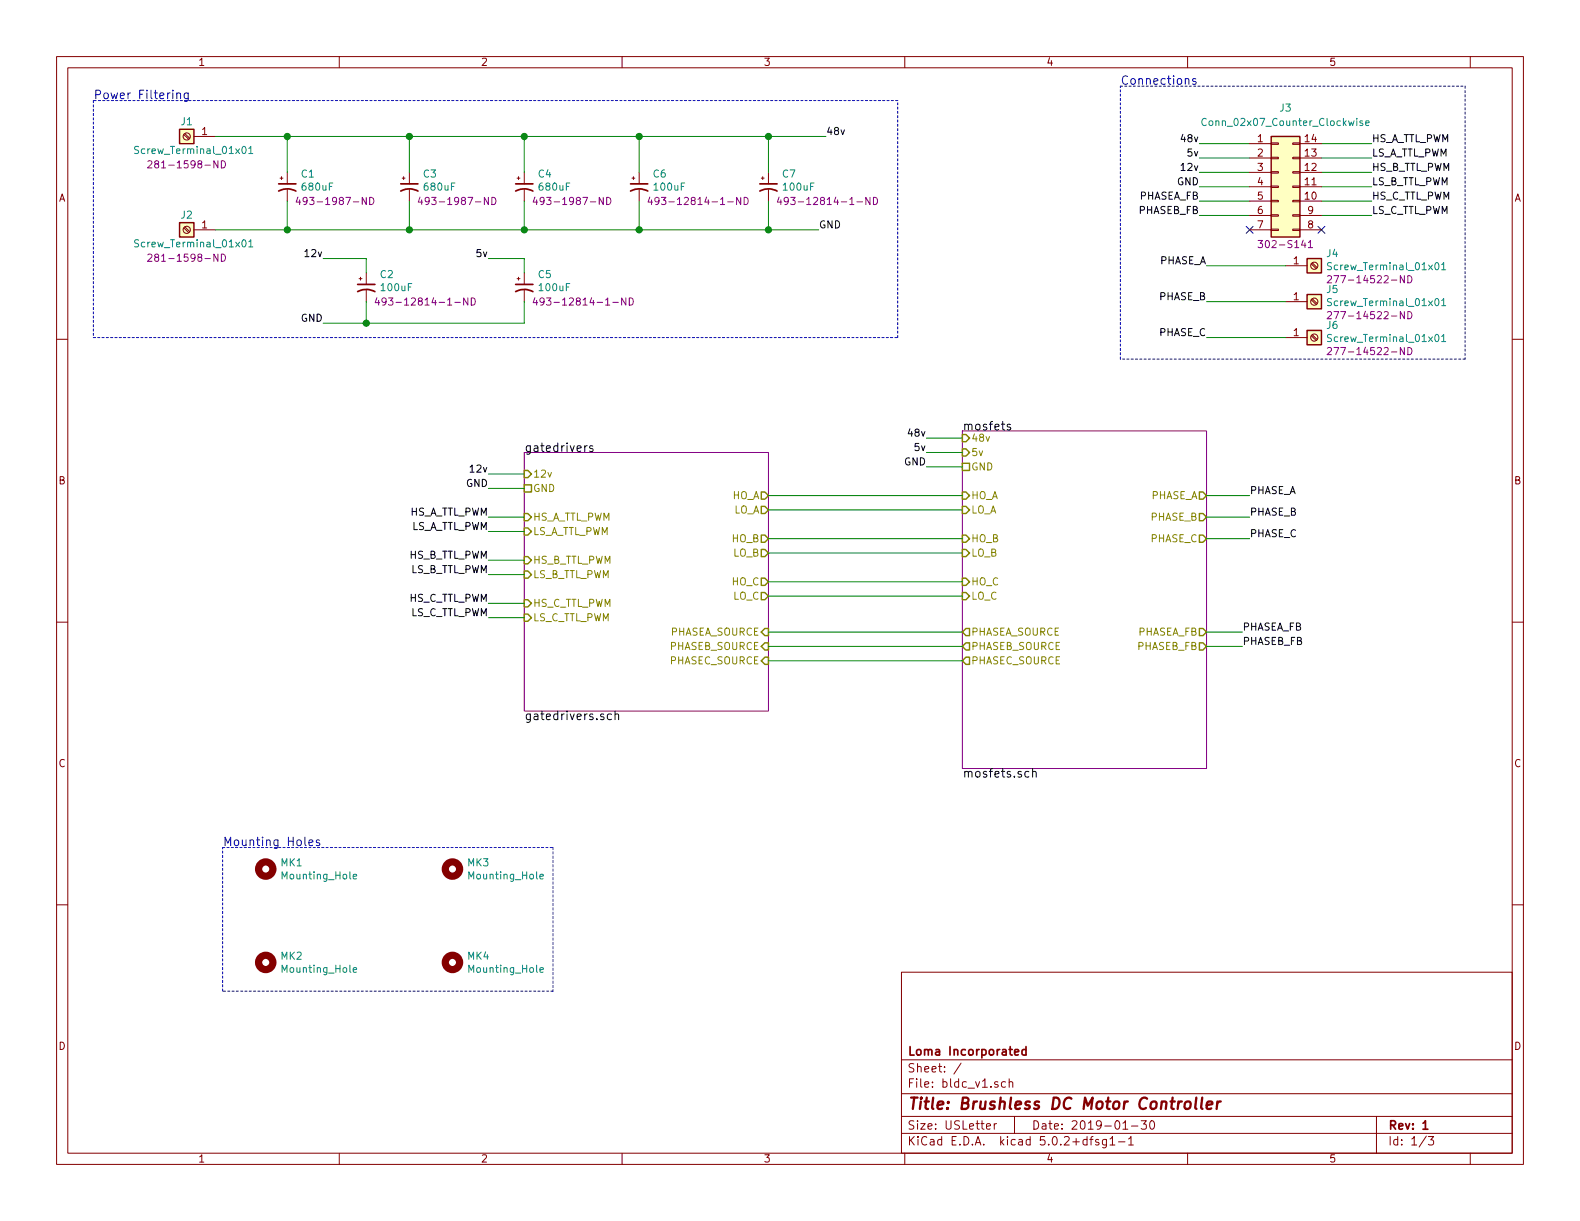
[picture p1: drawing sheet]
EESchema Schematic File Version 4
LIBS:bldc_v1-cache
EELAYER 26 0
EELAYER END
$Descr USLetter 11000 8500
encoding utf-8
Sheet 1 3
Title "Brushless DC Motor Controller"
Date "2019-01-30"
Rev "1"
Comp "Loma Incorporated"
Comment1 ""
Comment2 ""
Comment3 ""
Comment4 ""
$EndDescr
$Sheet
S 3650 3150 1700 1800
U 5C526DB4
F0 "gatedrivers" 59
F1 "gatedrivers.sch" 59
F2 "12v" I L 3650 3300 50 
F3 "GND" U L 3650 3400 50 
F4 "HS_A_TTL_PWM" I L 3650 3600 50 
F5 "LS_A_TTL_PWM" I L 3650 3700 50 
F6 "HS_B_TTL_PWM" I L 3650 3900 50 
F7 "LS_B_TTL_PWM" I L 3650 4000 50 
F8 "HS_C_TTL_PWM" I L 3650 4200 50 
F9 "LS_C_TTL_PWM" I L 3650 4300 50 
F10 "HO_A" O R 5350 3450 50 
F11 "LO_A" O R 5350 3550 50 
F12 "HO_B" O R 5350 3750 50 
F13 "LO_B" O R 5350 3850 50 
F14 "HO_C" O R 5350 4050 50 
F15 "LO_C" O R 5350 4150 50 
F16 "PHASEA_SOURCE" I R 5350 4400 50 
F17 "PHASEB_SOURCE" I R 5350 4500 50 
F18 "PHASEC_SOURCE" I R 5350 4600 50 
$EndSheet
$Sheet
S 6700 3000 1700 2350
U 5C526DC3
F0 "mosfets" 59
F1 "mosfets.sch" 59
F2 "5v" I L 6700 3150 50 
F3 "48v" I L 6700 3050 50 
F4 "HO_A" I L 6700 3450 50 
F5 "GND" U L 6700 3250 50 
F6 "LO_A" I L 6700 3550 50 
F7 "HO_B" I L 6700 3750 50 
F8 "HO_C" I L 6700 4050 50 
F9 "LO_B" I L 6700 3850 50 
F10 "LO_C" I L 6700 4150 50 
F11 "PHASE_A" O R 8400 3450 50 
F12 "PHASEA_SOURCE" O L 6700 4400 50 
F13 "PHASEA_FB" O R 8400 4400 50 
F14 "PHASE_B" O R 8400 3600 50 
F15 "PHASEB_SOURCE" O L 6700 4500 50 
F16 "PHASEB_FB" O R 8400 4500 50 
F17 "PHASEC_SOURCE" O L 6700 4600 50 
F18 "PHASE_C" O R 8400 3750 50 
$EndSheet
$Comp
L Device:CP1_Small C1
U 1 1
P 2000 1300
F 0 "C1" H 2091 1391 50  0000 L CNN
F 1 "680uF" H 2091 1300 50  0000 L CNN
F 2 "Capacitor_THT:C_Radial_D18.0mm_H35.5mm_P7.50mm" H 2000 1300 50  0001 C CNN
F 3 "~" H 2000 1300 50  0001 C CNN
F 4 "493-1987-ND" H 2050 1200 50  0000 L CNN "PN"
	1    2000 1300
	1    0    0    -1  
$EndComp
Text Label 5750 950  0    50   ~ 0
48v
Text Label 5700 1600 0    50   ~ 0
GND
Text Label 9550 1000 0    50   ~ 0
HS_A_TTL_PWM
Wire Wire Line
	9550 1000 9200 1000
Text Label 9550 1100 0    50   ~ 0
LS_A_TTL_PWM
Wire Wire Line
	9550 1100 9200 1100
Text Label 9550 1400 0    50   ~ 0
HS_C_TTL_PWM
Text Label 9550 1500 0    50   ~ 0
LS_C_TTL_PWM
Text Label 9550 1200 0    50   ~ 0
HS_B_TTL_PWM
Wire Wire Line
	9550 1200 9200 1200
Text Label 9550 1300 0    50   ~ 0
LS_B_TTL_PWM
Wire Wire Line
	9550 1300 9200 1300
Wire Wire Line
	9200 1400 9550 1400
Wire Wire Line
	9550 1500 9200 1500
Text Label 8350 1400 2    50   ~ 0
PHASEA_FB
Text Label 8350 1500 2    50   ~ 0
PHASEB_FB
Wire Wire Line
	8700 1500 8350 1500
Wire Wire Line
	8350 1400 8700 1400
Text Label 8400 1850 2    50   ~ 0
PHASE_A
Text Label 8400 2100 2    50   ~ 0
PHASE_B
Text Label 8400 2350 2    50   ~ 0
PHASE_C
Text Label 3400 3300 2    50   ~ 0
12v
Text Label 3400 3400 2    50   ~ 0
GND
Text Label 3400 3600 2    50   ~ 0
HS_A_TTL_PWM
Text Label 3400 3700 2    50   ~ 0
LS_A_TTL_PWM
Text Label 3400 3900 2    50   ~ 0
HS_B_TTL_PWM
Text Label 3400 4000 2    50   ~ 0
LS_B_TTL_PWM
Text Label 3400 4200 2    50   ~ 0
HS_C_TTL_PWM
Text Label 3400 4300 2    50   ~ 0
LS_C_TTL_PWM
Wire Wire Line
	3400 4300 3650 4300
Wire Wire Line
	3650 4200 3400 4200
Wire Wire Line
	3400 4000 3650 4000
Wire Wire Line
	3650 3900 3400 3900
Wire Wire Line
	3400 3700 3650 3700
Wire Wire Line
	3650 3600 3400 3600
Wire Wire Line
	3400 3400 3650 3400
Wire Wire Line
	3650 3300 3400 3300
Text Label 8350 1000 2    50   ~ 0
48v
Text Label 8350 1100 2    50   ~ 0
5v
Text Label 8350 1200 2    50   ~ 0
12v
Text Label 8350 1300 2    50   ~ 0
GND
Wire Wire Line
	8350 1300 8700 1300
Wire Wire Line
	8350 1000 8700 1000
Wire Wire Line
	8350 1100 8700 1100
Wire Wire Line
	8700 1200 8350 1200
NoConn ~ 9200 1600
NoConn ~ 8700 1600
Wire Wire Line
	5350 4050 6700 4050
Wire Wire Line
	6700 4150 5350 4150
Wire Wire Line
	5350 3750 6700 3750
Wire Wire Line
	6700 3850 5350 3850
Wire Wire Line
	5350 3550 6700 3550
Wire Wire Line
	5350 3450 6700 3450
Text Label 6450 3050 2    50   ~ 0
48v
Wire Wire Line
	6450 3050 6700 3050
Text Label 6450 3250 2    50   ~ 0
GND
Wire Wire Line
	6450 3250 6700 3250
Text Label 6450 3150 2    50   ~ 0
5v
Wire Wire Line
	6450 3150 6700 3150
Wire Wire Line
	6700 4400 5350 4400
Wire Wire Line
	6700 4500 5350 4500
Wire Wire Line
	6700 4600 5350 4600
Text Label 8700 3450 0    50   ~ 0
PHASE_A
Wire Wire Line
	8400 3450 8700 3450
Text Label 8700 3600 0    50   ~ 0
PHASE_B
Wire Wire Line
	8700 3600 8400 3600
Text Label 8700 3750 0    50   ~ 0
PHASE_C
Wire Wire Line
	8700 3750 8400 3750
$Comp
L Connector_Generic:Conn_02x07_Counter_Clockwise J3
U 1 1
P 8900 1300
F 0 "J3" H 8950 1850 50  0000 C CNN
F 1 "Conn_02x07_Counter_Clockwise" H 8950 1750 50  0000 C CNN
F 2 "Connector_PinHeader_2.54mm:PinHeader_2x07_P2.54mm_Vertical" H 8900 1300 50  0001 C CNN
F 3 "~" H 8900 1300 50  0001 C CNN
F 4 "302-S141" H 8950 900 50  0000 C CNN "PN"
	1    8900 1300
	1    0    0    -1  
$EndComp
Text Label 8650 4400 0    50   ~ 0
PHASEA_FB
Text Label 8650 4500 0    50   ~ 0
PHASEB_FB
Wire Wire Line
	8650 4500 8400 4500
Wire Wire Line
	8400 4400 8650 4400
$Comp
L Mechanical:MountingHole MK1
U 1 1
P 1850 6050
F 0 "MK1" H 1950 6096 50  0000 L CNN
F 1 "Mounting_Hole" H 1950 6005 50  0000 L CNN
F 2 "MountingHole:MountingHole_5.3mm_M5_DIN965" H 1850 6050 50  0001 C CNN
F 3 "" H 1850 6050 50  0001 C CNN
	1    1850 6050
	1    0    0    -1  
$EndComp
$Comp
L Mechanical:MountingHole MK3
U 1 1
P 3150 6050
F 0 "MK3" H 3250 6096 50  0000 L CNN
F 1 "Mounting_Hole" H 3250 6005 50  0000 L CNN
F 2 "MountingHole:MountingHole_5.3mm_M5_DIN965" H 3150 6050 50  0001 C CNN
F 3 "" H 3150 6050 50  0001 C CNN
	1    3150 6050
	1    0    0    -1  
$EndComp
$Comp
L Mechanical:MountingHole MK2
U 1 1
P 1850 6700
F 0 "MK2" H 1950 6746 50  0000 L CNN
F 1 "Mounting_Hole" H 1950 6655 50  0000 L CNN
F 2 "MountingHole:MountingHole_5.3mm_M5_DIN965" H 1850 6700 50  0001 C CNN
F 3 "" H 1850 6700 50  0001 C CNN
	1    1850 6700
	1    0    0    -1  
$EndComp
$Comp
L Mechanical:MountingHole MK4
U 1 1
P 3150 6700
F 0 "MK4" H 3250 6746 50  0000 L CNN
F 1 "Mounting_Hole" H 3250 6655 50  0000 L CNN
F 2 "MountingHole:MountingHole_5.3mm_M5_DIN965" H 3150 6700 50  0001 C CNN
F 3 "" H 3150 6700 50  0001 C CNN
	1    3150 6700
	1    0    0    -1  
$EndComp
Wire Notes Line
	1550 5900 3850 5900
Wire Notes Line
	3850 5900 3850 6900
Wire Notes Line
	3850 6900 1550 6900
Wire Notes Line
	1550 6900 1550 5900
Text Notes 1550 5900 0    59   ~ 0
Mounting Holes
Wire Notes Line
	7800 600  10200 600 
Wire Notes Line
	10200 600  10200 2500
Wire Notes Line
	10200 2500 7800 2500
Wire Notes Line
	7800 2500 7800 600 
Text Notes 7800 600  0    59   ~ 0
Connections
Wire Notes Line
	650  700  650  2350
Wire Notes Line
	650  2350 6250 2350
Wire Notes Line
	6250 2350 6250 700 
Wire Notes Line
	6250 700  650  700 
Text Notes 650  700  0    59   ~ 0
Power Filtering
$Comp
L Connector:Screw_Terminal_01x01 J1
U 1 1
P 1300 950
F 0 "J1" H 1300 850 50  0000 C CNN
F 1 "Screw_Terminal_01x01" H 1250 1050 50  0000 C CNN
F 2 "custom:Weidmuller 85amps" H 1300 950 50  0001 C CNN
F 3 "~" H 1300 950 50  0001 C CNN
F 4 "281-1598-ND" H 1300 1150 50  0000 C CNN "PN"
	1    1300 950 
	-1   0    0    1   
$EndComp
$Comp
L Connector:Screw_Terminal_01x01 J4
U 1 1
P 9150 1850
F 0 "J4" H 9230 1937 50  0000 L CNN
F 1 "Screw_Terminal_01x01" H 9230 1846 50  0000 L CNN
F 2 "custom:Pheonix 65amps" H 9150 1850 50  0001 C CNN
F 3 "~" H 9150 1850 50  0001 C CNN
F 4 "277-14522-ND" H 9230 1755 50  0000 L CNN "PN"
	1    9150 1850
	1    0    0    -1  
$EndComp
$Comp
L Connector:Screw_Terminal_01x01 J2
U 1 1
P 1300 1600
F 0 "J2" H 1300 1500 50  0000 C CNN
F 1 "Screw_Terminal_01x01" H 1250 1700 50  0000 C CNN
F 2 "custom:Weidmuller 85amps" H 1300 1600 50  0001 C CNN
F 3 "~" H 1300 1600 50  0001 C CNN
F 4 "281-1598-ND" H 1300 1800 50  0000 C CNN "PN"
	1    1300 1600
	-1   0    0    1   
$EndComp
Wire Wire Line
	8400 1850 8950 1850
$Comp
L Connector:Screw_Terminal_01x01 J5
U 1 1
P 9150 2100
F 0 "J5" H 9230 2187 50  0000 L CNN
F 1 "Screw_Terminal_01x01" H 9230 2096 50  0000 L CNN
F 2 "custom:Pheonix 65amps" H 9150 2100 50  0001 C CNN
F 3 "~" H 9150 2100 50  0001 C CNN
F 4 "277-14522-ND" H 9230 2005 50  0000 L CNN "PN"
	1    9150 2100
	1    0    0    -1  
$EndComp
$Comp
L Connector:Screw_Terminal_01x01 J6
U 1 1
P 9150 2350
F 0 "J6" H 9230 2437 50  0000 L CNN
F 1 "Screw_Terminal_01x01" H 9230 2346 50  0000 L CNN
F 2 "custom:Pheonix 65amps" H 9150 2350 50  0001 C CNN
F 3 "~" H 9150 2350 50  0001 C CNN
F 4 "277-14522-ND" H 9230 2255 50  0000 L CNN "PN"
	1    9150 2350
	1    0    0    -1  
$EndComp
Wire Wire Line
	8400 2100 8950 2100
Wire Wire Line
	8400 2350 8950 2350
$Comp
L Device:CP1_Small C3
U 1 1
P 2850 1300
F 0 "C3" H 2941 1391 50  0000 L CNN
F 1 "680uF" H 2941 1300 50  0000 L CNN
F 2 "Capacitor_THT:C_Radial_D18.0mm_H35.5mm_P7.50mm" H 2850 1300 50  0001 C CNN
F 3 "~" H 2850 1300 50  0001 C CNN
F 4 "493-1987-ND" H 2900 1200 50  0000 L CNN "PN"
	1    2850 1300
	1    0    0    -1  
$EndComp
$Comp
L Device:CP1_Small C4
U 1 1
P 3650 1300
F 0 "C4" H 3741 1391 50  0000 L CNN
F 1 "680uF" H 3741 1300 50  0000 L CNN
F 2 "Capacitor_THT:C_Radial_D18.0mm_H35.5mm_P7.50mm" H 3650 1300 50  0001 C CNN
F 3 "~" H 3650 1300 50  0001 C CNN
F 4 "493-1987-ND" H 3700 1200 50  0000 L CNN "PN"
	1    3650 1300
	1    0    0    -1  
$EndComp
$Comp
L Device:CP1_Small C6
U 1 1
P 4450 1300
F 0 "C6" H 4541 1391 50  0000 L CNN
F 1 "100uF" H 4541 1300 50  0000 L CNN
F 2 "Capacitor_THT:C_Radial_D10.0mm_H20.0mm_P5.00mm" H 4450 1300 50  0001 C CNN
F 3 "~" H 4450 1300 50  0001 C CNN
F 4 "493-12814-1-ND" H 4500 1200 50  0000 L CNN "PN"
	1    4450 1300
	1    0    0    -1  
$EndComp
Wire Wire Line
	1500 1600 2000 1600
Wire Wire Line
	1500 950  2000 950 
Wire Wire Line
	2000 1200 2000 950 
Connection ~ 2000 950 
Wire Wire Line
	2000 950  2850 950 
Wire Wire Line
	2000 1400 2000 1600
Connection ~ 2000 1600
Wire Wire Line
	2000 1600 2850 1600
Wire Wire Line
	2850 1400 2850 1600
Connection ~ 2850 1600
Wire Wire Line
	2850 1600 3650 1600
Wire Wire Line
	2850 1200 2850 950 
Connection ~ 2850 950 
Wire Wire Line
	2850 950  3650 950 
Wire Wire Line
	3650 1200 3650 950 
Connection ~ 3650 950 
Wire Wire Line
	3650 950  4450 950 
Wire Wire Line
	3650 1400 3650 1600
Connection ~ 3650 1600
Wire Wire Line
	3650 1600 4450 1600
Wire Wire Line
	4450 1400 4450 1600
Connection ~ 4450 1600
Wire Wire Line
	4450 1200 4450 950 
Connection ~ 4450 950 
$Comp
L Device:CP1_Small C7
U 1 1
P 5350 1300
F 0 "C7" H 5441 1391 50  0000 L CNN
F 1 "100uF" H 5441 1300 50  0000 L CNN
F 2 "Capacitor_THT:C_Radial_D10.0mm_H20.0mm_P5.00mm" H 5350 1300 50  0001 C CNN
F 3 "~" H 5350 1300 50  0001 C CNN
F 4 "493-12814-1-ND" H 5400 1200 50  0000 L CNN "PN"
	1    5350 1300
	1    0    0    -1  
$EndComp
Wire Wire Line
	5350 1600 5350 1400
Wire Wire Line
	4450 1600 5350 1600
Wire Wire Line
	5350 1200 5350 950 
Wire Wire Line
	4450 950  5350 950 
Wire Wire Line
	5750 950  5350 950 
Connection ~ 5350 950 
Wire Wire Line
	5350 1600 5700 1600
Connection ~ 5350 1600
$Comp
L Device:CP1_Small C2
U 1 1
P 2550 2000
F 0 "C2" H 2641 2091 50  0000 L CNN
F 1 "100uF" H 2641 2000 50  0000 L CNN
F 2 "Capacitor_THT:C_Radial_D10.0mm_H20.0mm_P5.00mm" H 2550 2000 50  0001 C CNN
F 3 "~" H 2550 2000 50  0001 C CNN
F 4 "493-12814-1-ND" H 2600 1900 50  0000 L CNN "PN"
	1    2550 2000
	1    0    0    -1  
$EndComp
$Comp
L Device:CP1_Small C5
U 1 1
P 3650 2000
F 0 "C5" H 3741 2091 50  0000 L CNN
F 1 "100uF" H 3741 2000 50  0000 L CNN
F 2 "Capacitor_THT:C_Radial_D10.0mm_H20.0mm_P5.00mm" H 3650 2000 50  0001 C CNN
F 3 "~" H 3650 2000 50  0001 C CNN
F 4 "493-12814-1-ND" H 3700 1900 50  0000 L CNN "PN"
	1    3650 2000
	1    0    0    -1  
$EndComp
Text Label 3400 1800 2    50   ~ 0
5v
Text Label 2250 1800 2    50   ~ 0
12v
Text Label 2250 2250 2    50   ~ 0
GND
Wire Wire Line
	3400 1800 3650 1800
Wire Wire Line
	3650 1800 3650 1900
Wire Wire Line
	2550 1900 2550 1800
Wire Wire Line
	2550 1800 2250 1800
Wire Wire Line
	2250 2250 2550 2250
Wire Wire Line
	3650 2250 3650 2100
Wire Wire Line
	2550 2100 2550 2250
Connection ~ 2550 2250
Wire Wire Line
	2550 2250 3650 2250
$EndSCHEMATC
